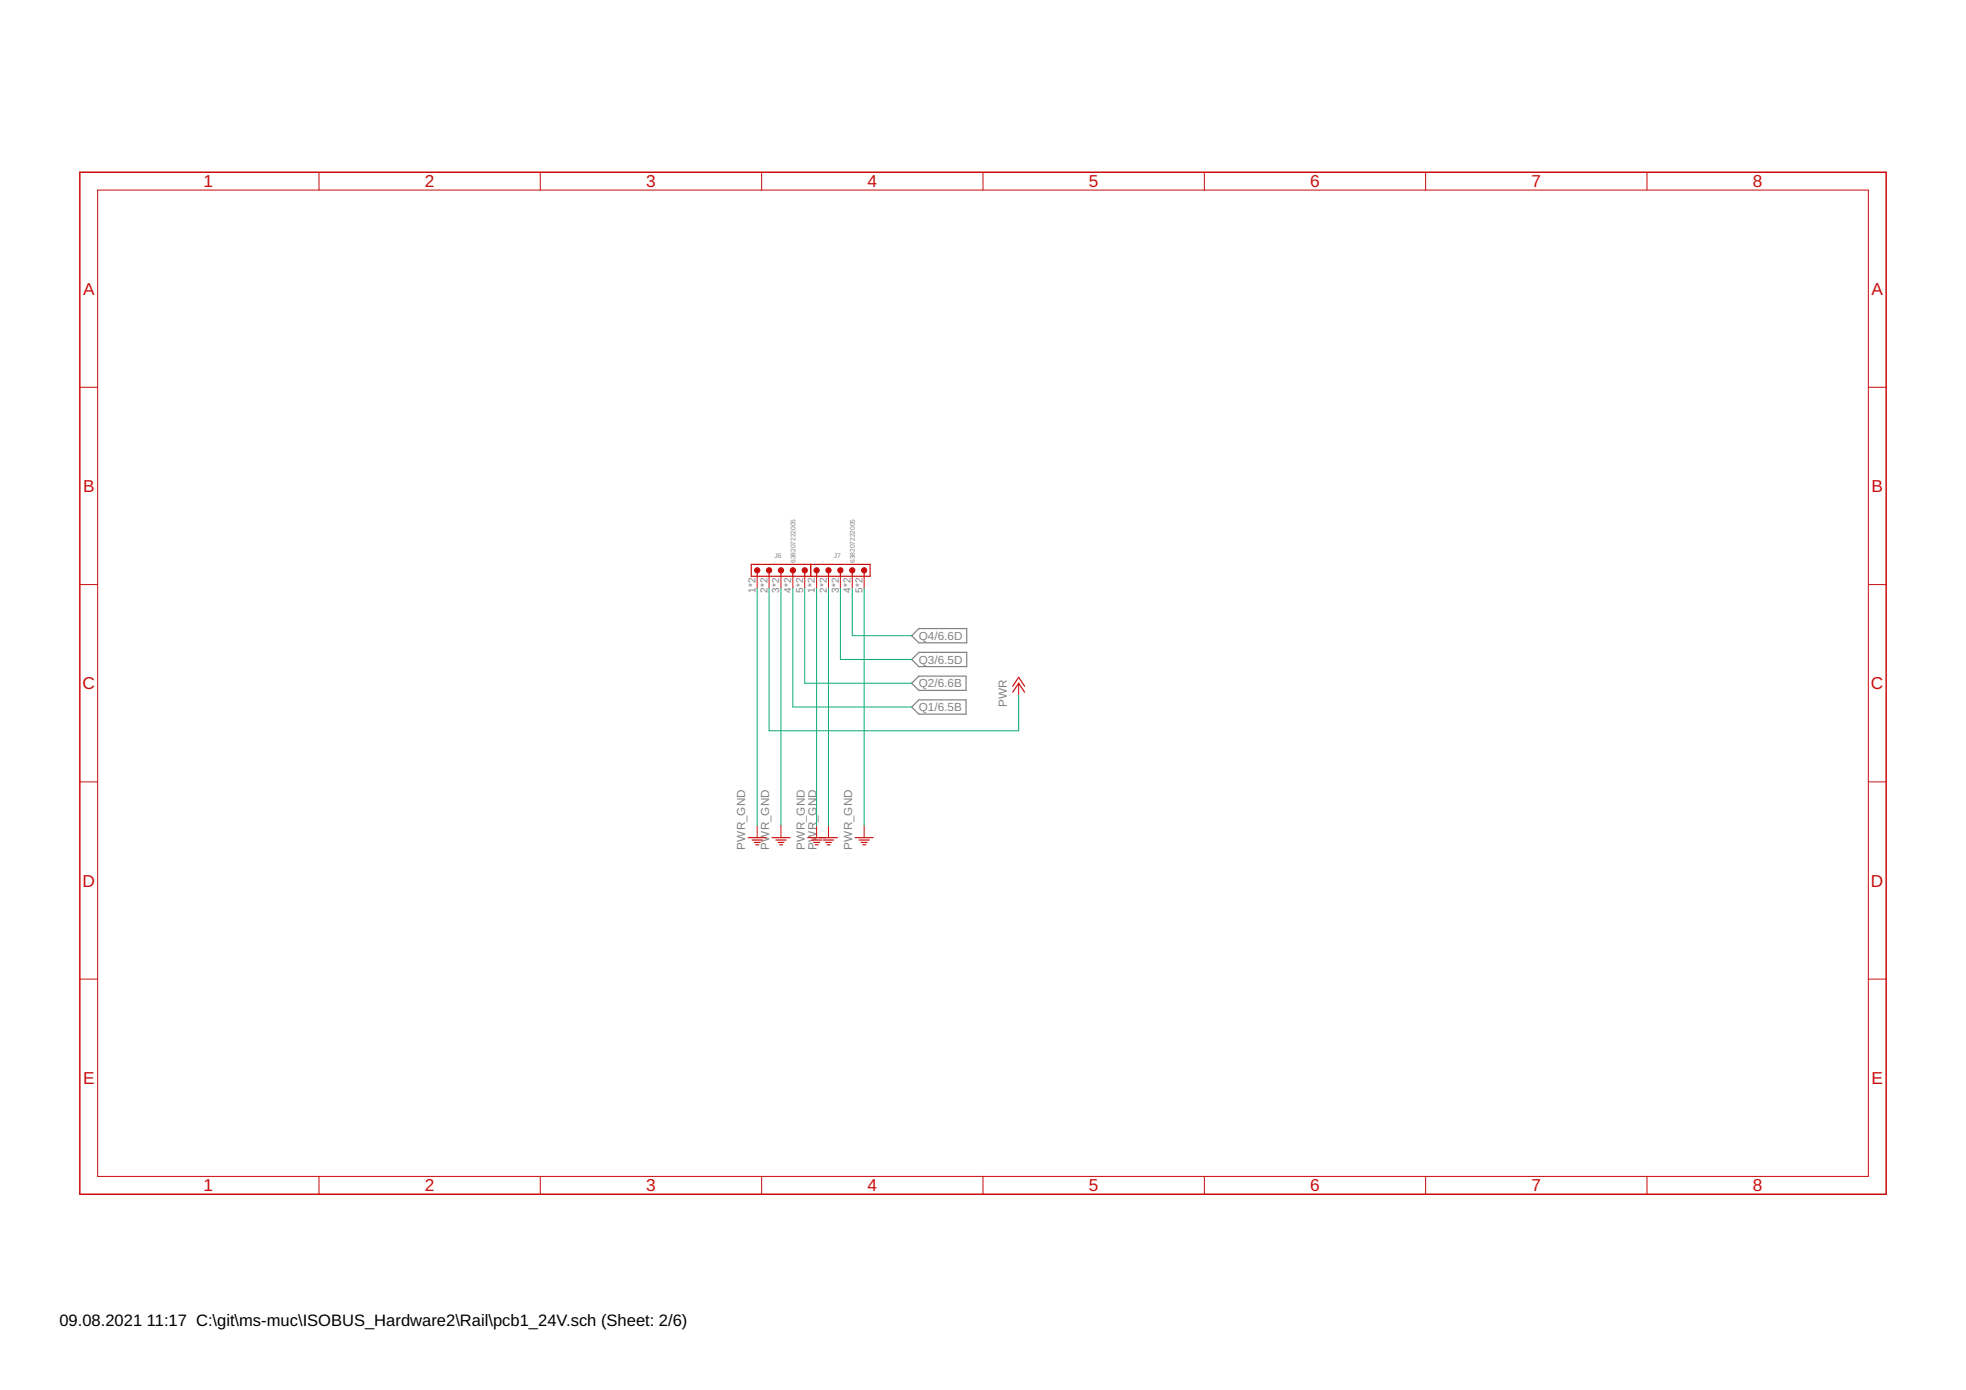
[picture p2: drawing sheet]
<svg xmlns="http://www.w3.org/2000/svg" width="420mm" height="297mm" viewBox="0 0 420 297" stroke-linecap="round" stroke-linejoin="round" font-family="sans-serif">
<path d="M194.8 135.8l1.6-1.5h10.2v3.1h-10.2zM194.8 140.9l1.6-1.5h10.2v3.1h-10.2zM194.8 146l1.6-1.5h10.1v3h-10.1zM194.8 151.1l1.6-1.5h10.1v3h-10.1z" fill="none" stroke="#808080" stroke-width=".25"/>
<path d="M17.1 36.8h386v218.4h-386z" fill="none" stroke="#c90d0c" stroke-width=".32"/>
<g fill="none" stroke="#c90d0c" stroke-width=".21">
<path d="M68.2 36.8v3.8M115.5 36.8v3.8M162.8 36.8v3.8M210.1 36.8v3.8M257.4 36.8v3.8M304.7 36.8v3.8M352 36.8v3.8M20.9 40.6h378.4v210.8h-378.4zM17.1 82.8h3.8M399.3 82.8h3.8M17.1 124.9h3.8M161.8 123.1v2.6"/>
<path d="M164.4 123.1v2.6M166.9 123.1v2.6M169.4 123.1v2.6M172 123.1v2.6M174.5 123.1v2.6M177.1 123.1v2.6M179.6 123.1v2.6M182.1 123.1v2.6M184.7 123.1v2.6M399.3 124.9h3.8M217.7 146v2.5M17.1 167.1h3.8"/>
<path d="M161.8 176.5v2.5M166.9 176.5v2.5M174.5 176.5v2.5M177.1 176.5v2.5M184.7 176.5v2.5M399.3 167.1h3.8M17.1 209.2h3.8M399.3 209.2h3.8M68.2 251.4v3.8M115.5 251.4v3.8M162.8 251.4v3.8M210.1 251.4v3.8"/>
<path d="M257.4 251.4v3.8M304.7 251.4v3.8M352 251.4v3.8"/>
</g>
<g fill="none" stroke="#c90d0c" stroke-width=".25">
<path d="M160.5 120.6h25.4v2.5h-25.4zM161.8 121.9v1.2M164.4 121.9v1.2M166.9 121.9v1.2M169.4 121.9v1.2M172 121.9v1.2M173.2 120.6v2.5M174.5 121.9v1.2M177.1 121.9v1.2M179.6 121.9v1.2M182.1 121.9v1.2M184.7 121.9v1.2"/>
<path d="M216.4 147.9l1.3-1.9 1.3 1.9M216.4 146.6l1.3-1.9 1.3 1.9M159.9 179h3.8M160.7 179.5h2.2M165 179h3.8M165.8 179.5h2.2M172.6 179h6.4M173.4 179.5h2.2M176 179.5h2.2M182.8 179h3.8M183.6 179.5h2.2M161.2 180h1.3"/>
<path d="M161.5 180.5h.7M166.3 180h1.2M166.6 180.5h.6M173.9 180h1.3M174.2 180.5h.7M176.4 180h1.3M176.8 180.5h.6M184.1 180h1.2M184.4 180.5h.6"/>
</g>
<g fill="#c90d0c" stroke="#c90d0c" stroke-width=".21">
<circle cx="161.8" cy="121.9" r=".57"/>
<circle cx="164.4" cy="121.9" r=".57"/>
<circle cx="166.9" cy="121.9" r=".57"/>
<circle cx="169.4" cy="121.9" r=".57"/>
<circle cx="172" cy="121.9" r=".57"/>
<circle cx="174.5" cy="121.9" r=".57"/>
<circle cx="177.1" cy="121.9" r=".57"/>
<circle cx="179.6" cy="121.9" r=".57"/>
<circle cx="182.1" cy="121.9" r=".57"/>
<circle cx="184.7" cy="121.9" r=".57"/>
</g>
<path d="M161.8 125.7v50.8M164.4 125.7v30.5h53.3v-7.7M166.9 125.7v50.8M169.4 125.7v25.4h25.4M172 125.7v20.3h22.8M174.5 125.7v50.8M177.1 125.7v50.8M179.6 125.7v15.2h15.2M182.1 125.7v10.1h12.7M184.7 125.7v50.8" fill="none" stroke="#0dab76" stroke-width=".21"/>
<g font-size="3.7" fill="#c90d0c">
<text x="43.5" y="40">1</text>
<text x="90.8" y="40">2</text>
<text x="138.1" y="40">3</text>
<text x="185.4" y="40">4</text>
<text x="232.7" y="40">5</text>
<text x="280" y="40">6</text>
<text x="327.3" y="40">7</text>
<text x="374.6" y="40">8</text>
<text x="17.7" y="63">A</text>
<text x="400" y="63">A</text>
<text x="17.7" y="105.1">B</text>
<text x="400" y="105.1">B</text>
<text x="17.6" y="147.3">C</text>
<text x="399.9" y="147.3">C</text>
<text x="17.6" y="189.4">D</text>
<text x="399.9" y="189.4">D</text>
<text x="17.7" y="231.6">E</text>
<text x="400" y="231.6">E</text>
<text x="43.5" y="254.6">1</text>
<text x="90.8" y="254.6">2</text>
<text x="138.1" y="254.6">3</text>
<text x="185.4" y="254.6">4</text>
<text x="232.7" y="254.6">5</text>
<text x="280" y="254.6">6</text>
<text x="327.3" y="254.6">7</text>
<text x="374.6" y="254.6">8</text>
</g>
<g font-size="3.5">
<text x="12.7" y="283.3">09.08.2021</text>
<text x="31.4" y="283.3">11:17 C:\git\ms-muc\ISOBUS_Hardware2\Rail\pcb1_24V.sch (Sheet: 2/6)</text>
</g>
<g font-size="2.5" fill="#808080">
<text x="196.4" y="136.7">Q4/6.6D</text>
<text x="196.4" y="141.8">Q3/6.5D</text>
<text x="196.4" y="146.9">Q2/6.6B</text>
<text x="196.4" y="152">Q1/6.5B</text>
<text x="215.2" y="151.1" transform="rotate(-90 215.2 151.1)">PWR</text>
<text x="159.3" y="181.6" transform="rotate(-90 159.3 181.6)">PWR_GND</text>
<text x="164.4" y="181.6" transform="rotate(-90 164.4 181.6)">PWR_GND</text>
<text x="172" y="181.6" transform="rotate(-90 172 181.6)">PWR_GND</text>
<text x="174.5" y="181.6" transform="rotate(-90 174.5 181.6)">PWR_GND</text>
<text x="182.1" y="181.6" transform="rotate(-90 182.1 181.6)">PWR_GND</text>
</g>
<g font-size="2.1" fill="#808080">
<text x="161.5" y="126.7" transform="rotate(-90 161.5 126.7)">1*2</text>
<text x="164" y="126.7" transform="rotate(-90 164 126.7)">2*2</text>
<text x="166.5" y="126.7" transform="rotate(-90 166.5 126.7)">3*2</text>
<text x="169.1" y="126.7" transform="rotate(-90 169.1 126.7)">4*2</text>
<text x="171.6" y="126.7" transform="rotate(-90 171.6 126.7)">5*2</text>
<text x="174.2" y="126.7" transform="rotate(-90 174.2 126.7)">1*2</text>
<text x="176.7" y="126.7" transform="rotate(-90 176.7 126.7)">2*2</text>
<text x="179.2" y="126.7" transform="rotate(-90 179.2 126.7)">3*2</text>
<text x="181.8" y="126.7" transform="rotate(-90 181.8 126.7)">4*2</text>
<text x="184.3" y="126.7" transform="rotate(-90 184.3 126.7)">5*2</text>
</g>
<g font-size="1.4" fill="#808080">
<text x="165.5" y="119.3">J6</text>
<text x="178.2" y="119.3">J7</text>
<text x="170" y="120.3" transform="rotate(-90 170 120.3)">638207222005</text>
<text x="182.7" y="120.3" transform="rotate(-90 182.7 120.3)">638207222005</text>
</g>
</svg>
